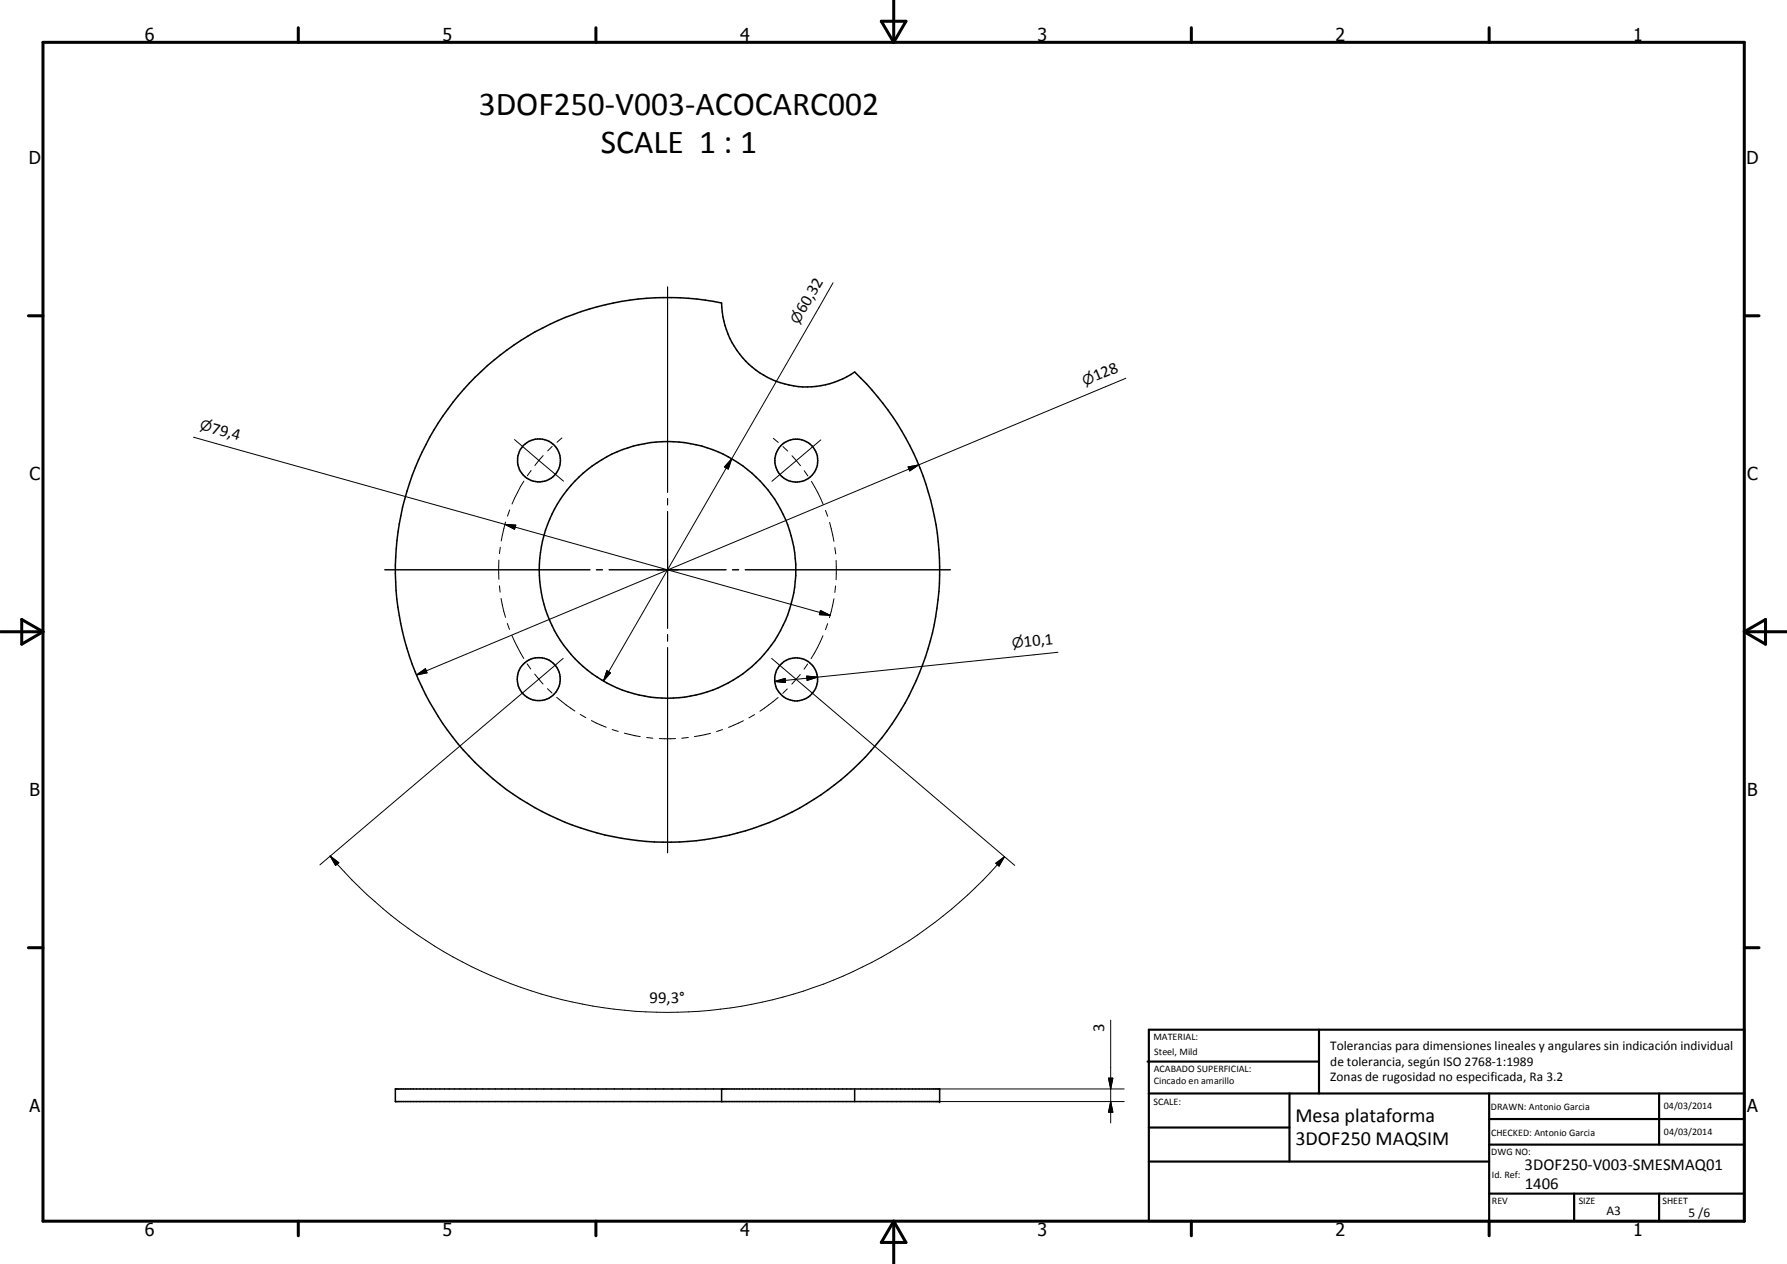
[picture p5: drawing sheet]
<svg xmlns="http://www.w3.org/2000/svg" width="420mm" height="297mm" viewBox="0 0 420 297" stroke-linecap="round" stroke-linejoin="round" font-family="sans-serif">
<g fill="none" stroke="#000" stroke-width=".35">
<path d="M111.7 88.6a64 64 0 0 1 58-17.4 20 20 0 0 0 31.2 16.2 64 64 0 0 1 2.1 90.9 64 64 0 0 1-90.9 1.3 64 64 0 0 1-.4-91zM93 255.9h127.9v3h-127.9zM169.7 255.9v3M200.9 255.9v3"/>
<circle cx="126.7" cy="108.2" r="5.1"/>
<circle cx="187.2" cy="108.2" r="5"/>
<circle cx="157" cy="133.9" r="30.2"/>
<circle cx="126.7" cy="159.6" r="5.1"/>
<circle cx="187.2" cy="159.6" r="5.1"/>
</g>
<g fill="#000">
<circle cx="220.9" cy="255.9" r=".18"/>
<circle cx="220.9" cy="258.9" r=".18"/>
</g>
<g fill="none" stroke="#000" stroke-width=".71">
<path d="M10.1 9.9h400v277.1h-400zM70.1 6.5v3.4M140.1 6.5v3.4M207.2 5h5.8l-2.9 4.9zM210.1 0v9.9M280.1 6.5v3.4M350.1 6.5v3.4M6.7 74.2h3.4M410.1 74.2h3.5M.1 148.5h10M5.1 145.6l5 2.9-5 2.9zM410.1 148.5h10"/>
<path d="M410.1 148.5l5-2.9v5.8zM6.7 222.7h3.4M410.1 222.7h3.5M70.1 287v3.4M140.1 287v3.4M210.1 287v10M210.1 287l2.9 5h-5.8zM280.1 287v3.4M350.1 287v3.4"/>
</g>
<g fill="none" stroke="#000" stroke-width=".51">
<path d="M269.8 249.5h40.3M270.1 242h140v45h-140zM270.1 257h140M303.2 257v16M310.1 242v15M350.1 257v30M390.1 257v12M270.1 265h33.1M270.1 273h80M350.1 269h60M350.1 263h60M350.1 280.5h60"/>
<path d="M370.1 280.5v6.5M390.1 280.5v6.5"/>
</g>
<g fill="none" stroke="#000" stroke-width=".24">
<path d="M157 67.4v48.3M195.9 66.5l-23.9 41.3M264.7 88.9l-48.7 20.4M45.5 102.7l73.2 20.5M119.8 119.8l-.5 1.5M121 103.3l5.7 4.9M123.2 113.1l-.8 1.2-2 4.1M124.9 110.6l-.9 1.2M126.7 108.2l5.8 4.9M126.7 108.2l-.9 1.2M127.7 107.1l-1 1.1M129.8 104.9l-1 1.1"/>
<path d="M132.1 102.9l-1.1 1M157 117.2v1.5M172 107.8l-.8 2.4-.9-.5zM172 107.8l-30.1 52.2M181.8 103l1.2 1M184.1 104.9l1.1 1.1M186.2 107.1l1 1.1M187.2 108.2l-5.7 4.9M187.2 108.2l1 1.2M189.1 110.6l.8 1.2M190.8 113.1l1.5 2.6 1.2 2.8M193 103.4l-5.8 4.8"/>
<path d="M194.1 119.9l.5 1.4M213.5 109.7l2.5-.4-2.1 1.4zM216 109.3l-118.1 49.3M90.5 133.9h48.2M117.3 131.6v4.5M117.4 137.7l.2 1.4M117.6 128.6l-.2 1.5M118.7 123.2l2.6 .2-.3 1zM118.7 123.2l76.5 21.4M118.9 122.7l-1.1 4.4M140.2 133.9h1.5M143.2 133.9h27.5"/>
<path d="M157 120.2v27.5M172.2 133.9h1.5M175.2 133.9h48.3M195.1 122.8l1 4.4M196.3 128.7l.2 1.5M196.5 137.7l-.2 1.5M196.6 131.7v4.5M97.9 158.6l2.1-1.5 .4 1zM117.8 140.6l1.1 4.5M119.3 146.5l.5 1.4M120.3 149.3l2.8 5.4M123.9 156l.9 1.2"/>
<path d="M125.7 158.4l1 1.2M126.7 159.6l-51.5 43.6M126.7 159.6l1 1.1M132.4 154.7l-5.7 4.9M142.7 157.6l.8 .5-1.6 1.9zM157 149.1v1.6M157 152.2v48.2M181.4 154.7l57.2 48.7M188.2 158.5l-2 2.3M189.7 158.9l2.5 .2-2.4 .8zM189.9 156l-.9 1.3M192.2 159.1l-10.1 1"/>
<path d="M192.9 143.5l2.3 1.1-2.6-.2zM193.5 149.4l-1.3 2.7-1.5 2.7M194.6 146.6l-.5 1.4M196.1 140.7l-1.1 4.5M248.7 153.3l-56.5 5.8M128.7 161.8l1.1 1.1M130.9 163.9l4.3 3.2M136.4 167.9l1.3 .8M139.1 169.3l3.4 1.6M143.9 171.4l1.5 .5M146.8 172.3l3.7 .8M152 173.3l1.5 .2"/>
<path d="M155 173.6h3.8M161.8 173.3l-1.5 .2M167 172.3l-3.7 .8M169.9 171.4l-1.4 .5M174.8 169.4l-3.5 1.5M177.4 167.9l-1.3 .8M182.1 160.1l2.5-.7 .1 1zM183 163.9l-4.3 3.2M185.1 161.9l-1 1M77.6 201.2l2.1 1.5-.8 .7zM77.6 201.2a104.1 104.1 0 0 0 158.6 .1M234.1 202.9l2.1-1.6-1.3 2.2z"/>
<path d="M261.1 239.7v24.2M220.9 255.9h43.4M220.9 258.9h43.4M260.6 253.4h1.1l-.6 2.5zM261.1 258.9l.6 2.5h-1.1z"/>
</g>
<path d="M172 107.8l-.8 2.4-.9-.5zM213.5 109.7l2.5-.4-2.1 1.4zM118.7 123.2l2.6 .2-.3 1zM97.9 158.6l2.1-1.5 .4 1zM142.7 157.6l.8 .5-1.6 1.9zM182.1 160.1l2.5-.7 .1 1zM189.7 158.9l2.5 .2-2.4 .8zM192.9 143.5l2.3 1.1-2.6-.2zM77.6 201.2l2.1 1.5-.8 .7zM234.1 202.9l2.1-1.6-1.3 2.2zM260.6 253.4h1.1l-.6 2.5zM261.1 258.9l.6 2.5h-1.1z" fill="#000"/>
<g font-size="7.9">
<text x="112.6" y="27">3DOF250-V003-ACOCARC002</text>
<text x="141.3" y="35.9">SCALE 1 : 1</text>
</g>
<g font-size="4.7">
<text x="304.6" y="263.7">Mesa plataforma</text>
<text x="304.6" y="269.1">3DOF250 MAQSIM</text>
</g>
<g font-size="4.2">
<text x="34" y="9.6">6</text>
<text x="104" y="9.6">5</text>
<text x="174" y="9.6">4</text>
<text x="244" y="9.6">3</text>
<text x="314" y="9.6">2</text>
<text x="384" y="9.6">1</text>
<text x="6.8" y="38.7">D</text>
<text x="410.6" y="38.7">D</text>
<text x="7" y="112.9">C</text>
<text x="410.8" y="112.9">C</text>
<text x="7" y="187.1">B</text>
<text x="410.8" y="187.1">B</text>
<text x="7" y="261.4">A</text>
<text x="410.8" y="261.4">A</text>
<text x="34" y="290.4">6</text>
<text x="104" y="290.4">5</text>
<text x="174" y="290.4">4</text>
<text x="244" y="290.4">3</text>
<text x="314" y="290.4">2</text>
<text x="384" y="290.4">1</text>
</g>
<g font-size="3.9">
<text x="189.2" y="73.9" transform="rotate(-60 189.2 73.9)">60,32</text>
<text x="257.6" y="89.5" transform="rotate(-23 257.6 89.5)">128</text>
<text x="49.5" y="101.6" transform="rotate(16 49.5 101.6)">79,4</text>
<text x="240.8" y="152" transform="rotate(-6 240.8 152)">10,1</text>
<text x="152.7" y="235.7">99,3°</text>
<text x="259.6" y="242.5" transform="rotate(-90 259.6 242.5)">3</text>
<text x="358.5" y="275">3DOF250-V003-SMESMAQ01</text>
<text x="358.5" y="279.4">1406</text>
</g>
<g font-size="3.3">
<text x="187.8" y="76.3" transform="rotate(-60 187.8 76.3)">n</text>
<text x="255" y="90.6" transform="rotate(-23 255 90.6)">n</text>
<text x="46.8" y="100.9" transform="rotate(16 46.8 100.9)">n</text>
<text x="238.1" y="152.3" transform="rotate(-6 238.1 152.3)">n</text>
</g>
<g font-size="3.1">
<text x="312.7" y="246.8">Tolerancias para dimensiones lineales y angulares sin indicación individual</text>
<text x="312.7" y="250.4">de tolerancia, según ISO 2768-1:1989</text>
<text x="312.7" y="254">Zonas de rugosidad no especificada, Ra 3.2</text>
<text x="377.7" y="285.6">A3</text>
<text x="397" y="285.9">5 /6</text>
</g>
<g font-size="2.4">
<text x="271.2" y="244.4">MATERIAL:</text>
<text x="271.3" y="252">ACABADO SUPERFICIAL:</text>
<text x="271.4" y="247.9">Steel, Mild</text>
<text x="271.3" y="254.6">Cincado en amarillo</text>
<text x="271.2" y="259.7">SCALE:</text>
<text x="350.6" y="260.9">DRAWN: Antonio Garcia</text>
<text x="391.2" y="260.6">04/03/2014</text>
<text x="350.6" y="267">CHECKED: Antonio Garcia</text>
<text x="391.2" y="266.7">04/03/2014</text>
<text x="350.6" y="271.4">DWG NO:</text>
<text x="350.8" y="276.9">Id. Ref:</text>
<text x="350.8" y="282.8">REV</text>
<text x="371.2" y="282.9">SIZE</text>
<text x="390.9" y="282.9">SHEET</text>
</g>
</svg>
